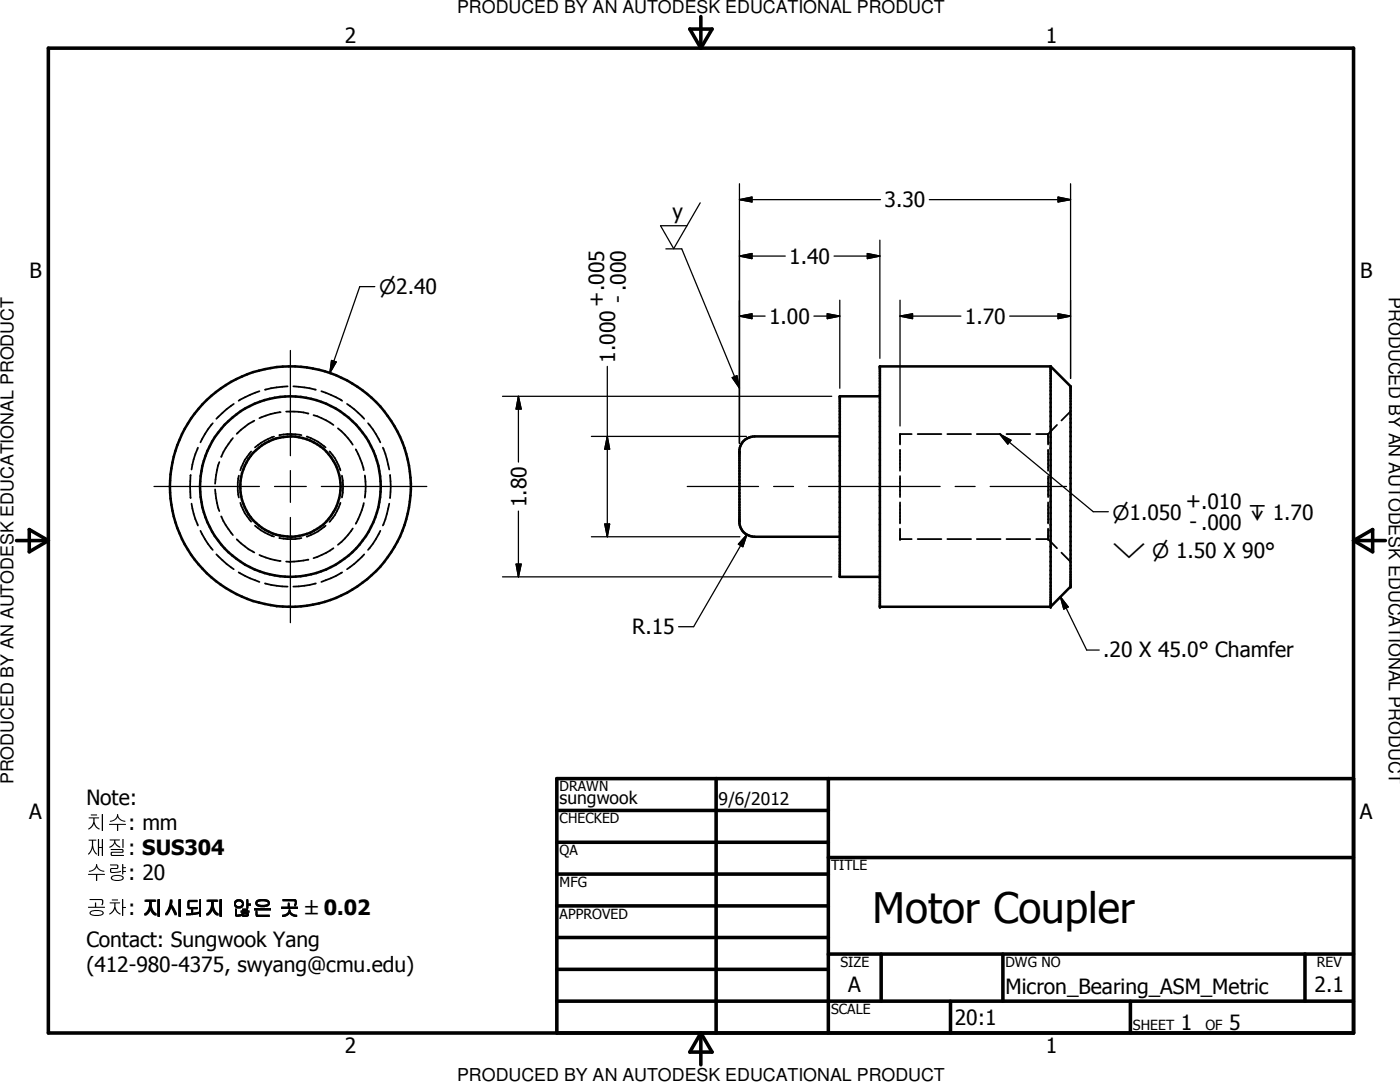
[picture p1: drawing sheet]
<svg xmlns="http://www.w3.org/2000/svg" width="279mm" height="216mm" viewBox="0 0 279 216" stroke-linecap="round" stroke-linejoin="round" font-family="sans-serif">
<g fill="none" stroke="#000" stroke-width=".35">
<path d="M51.8 78.1l-1.9 .7-2.3 1.2M57.4 77.1l-2.2 .2-2.3 .5M58.5 77.1l2.2 .2 2.3 .5M64.1 78.1l2.9 1.1 1.3 .8M38.1 94.8l-.2 2.3 .2 2.3M39.5 89.3l-.1 .3a14.6 14.6 0 0 0-1.2 4.1M42.5 84.5l-1 1.2-1.5 2.6M42.9 97.7l.4 2.7 .5 1.6M43.8 92.2l-.5 1.6-.4 2.7M46.5 87.4l-1.5 2-.8 1.8M46.7 80.6l-1.5 1.1-2 1.9M47.7 94.9a9.9 9.9 0 0 0 0 4.4"/>
<path d="M50.1 90.1a9.2 9.2 0 0 0-2.1 3.8M50.8 83.9a11.5 11.5 0 0 0-3.6 2.7M54.7 87.1l-1.9 .8-1.9 1.4M55.8 86.8l1.6-.2 2.8 .2M56 82.3l-2 .3-2.2 .8M57.1 82.1a14.4 14.4 0 0 1 4.5 .4M61.2 87.1h.1a11.8 11.8 0 0 1 3.7 2.2M62.6 82.8l2.5 1.1 1.4 .9M65.7 90.1l1.1 1.3 1.1 2.5M67.4 85.5l1.4 1.2 1.6 2M68.2 94.9l.3 1.8-.3 2.6M69.3 80.6l1.4 1.1 2 1.9"/>
<path d="M71 89.7l.9 1.8 .7 2.3M72.8 94.9l.2 2.2-.2 2.2M73.4 84.5l1 1.2 1.5 2.6M76.4 89.3l.5 1.3 .8 3.1M77.9 94.8l.1 2.3-.1 2.2M77.9 99.3v.1M179.6 89.7v4.2M179.6 95v4.2M181.9 86.6h-2.3v2.1M183.1 86.6h4.8M189.1 86.6h4.7M194.9 86.6h4.8"/>
<path d="M200.9 86.6h4.7M206.8 86.6h2.4M209.2 86.6v2.1M209.2 89.7v4.2M209.2 95v4.2M210.9 84.8l-1.7 1.8M213.7 82.1l-1.9 1.8M38.2 100.5a15.9 15.9 0 0 0 1.3 4.4M40 105.9l1.5 2.6 1 1.2M43.2 110.6l2 1.9 1.5 1.1M44.2 103l.8 1.8 1.5 2M47.2 107.6a13.7 13.7 0 0 0 3.6 2.6"/>
<path d="M47.6 114.2l2.3 1.2 1.9 .7M48 100.3a9.2 9.2 0 0 0 2.1 3.8M50.9 104.9l1.9 1.4 1.9 .8M51.8 110.7l2.2 .8 2 .4M52.9 116.4l2.3 .5 2.2 .2M55.8 107.4a10.5 10.5 0 0 0 4.4 0M61.6 111.7l-2.9 .4h-1.6M63 116.4l-2.3 .5-2.2 .2M65 104.9a10.8 10.8 0 0 1-3.8 2.2M66.5 109.4l-1.4 .9-2.5 1.1M67.9 100.3l-1.1 2.4-1.1 1.4M68.3 114.2l-1.3 .7-2.9 1.2"/>
<path d="M70.4 105.5l-1.6 1.9-1.4 1.3M72.6 100.4l-.7 2.3-.9 1.8M72.7 110.6l-2 1.9-1.4 1.1M75.9 105.9l-1.5 2.6-1 1.2M77.7 100.5l-.8 3.1-.5 1.3M179.6 105.5v2.1h2.3M179.6 100.2v4.2M183.1 107.6h4.8M189.1 107.6h4.7M194.9 107.6h4.8M200.9 107.6h4.7M206.8 107.6h2.4"/>
<path d="M209.2 100.2v4.2M209.2 105.5v2.1M209.2 107.6l1.7 1.8M211.8 110.3l1.9 1.8"/>
</g>
<g fill="none" stroke="#000" stroke-width=".51">
<path d="M175.6 79.1h-8v36h8M209.7 73.1h-34.1v48h34.1M209.7 73.1v48M209.7 73.1l4 4v40l-4 4M167.6 87.1h-17a3 3 0 0 0-3 2.6v14.8a3 3 0 0 0 3 2.6h17"/>
<circle cx="57.9" cy="97.1" r="24"/>
<circle cx="57.9" cy="97.1" r="18"/>
<circle cx="58" cy="97.1" r="10"/>
</g>
<g fill="#000">
<circle cx="175.6" cy="73.1" r=".25"/>
<circle cx="209.7" cy="73.1" r=".25"/>
<circle cx="179.6" cy="86.6" r=".18"/>
<circle cx="209.2" cy="86.6" r=".18"/>
<circle cx="179.6" cy="107.6" r=".18"/>
<circle cx="209.2" cy="107.6" r=".18"/>
<circle cx="213.7" cy="117.1" r=".25"/>
<circle cx="175.6" cy="121.1" r=".25"/>
<circle cx="209.7" cy="121.1" r=".25"/>
</g>
<g fill="none" stroke="#000" stroke-width=".71">
<path d="M9.7 9.6h260.4v196.5h-260.4zM137.7 5.8h4.4l-2.2 3.8zM139.9 3.3v6.3M3.3 107.9h6.4M5.8 105.7l3.9 2.2-3.9 2.2zM270.1 107.9h6.4M270.1 107.9l3.8-2.2v4.4zM142.9 155.4v50.7M165.3 155.4v50.7M270.1 155.4h-159v50.7M111.1 161.7h54.2M111.1 168.1h54.2"/>
<path d="M111.1 174.4h54.2M165.3 171.1h104.8M111.1 180.8h54.2M111.1 187.1h54.2M111.1 193.4h54.2M111.1 199.8h159M165.3 190.4h104.8M175.9 190.4v9.4M189.7 199.8v6.3M200.2 190.4v9.4M225.6 199.8v6.3M260.4 190.4v9.4"/>
<path d="M139.9 206.1v6.4M139.9 206.1l2.2 3.8h-4.4z"/>
</g>
<g fill="none" stroke="#000" stroke-width=".25">
<path d="M147.6 39.8l2.5-.5v1zM147.6 39.8h28.1M147.6 36.7v51.8M185.5 39.8h28.2M211.2 39.3l2.5 .5-2.5 .5zM213.7 36.7v38.8M74.8 57.2h-3l-6 17.2M132.9 49.7h3.2l11.5 27.7M139.7 40.5l-5.2 9.1-2.7-4.6h5.3M147.6 51.1l2.5-.5v1zM147.6 51.1h9.1M166.5 51.1h9.1"/>
<path d="M167.6 59.9v17.6M173.1 50.6l2.5 .5-2.5 .5zM175.6 47.9v23.6M179.6 59.9v25.1M58 69.9v21M66.2 71.9l.9 .3-1.3 2.2zM100.3 79.1h65.7M103.5 79.1l.5 2.5h-1zM103.5 79.1v13.1M121.2 73.1v34M146.1 75.4l1-.4 .5 2.4zM147.6 63.1l2.5-.5v1z"/>
<path d="M147.6 63.1h5.1M162.4 63.1h5.2M165.1 62.6l2.5 .5-2.5 .5zM179.6 63.1l2.5-.5v1zM179.6 63.1h12.2M201.5 63.1h12.2M211.2 62.6l2.5 .5-2.5 .5zM30.7 97.1h21.1M54.8 97.1h6.3M58 93.9v6.3M64.1 97.1h21.1M118 87.1h31"/>
<path d="M121.2 87.1l.5 2.5h-1zM137.2 97.1h14.2M154.4 97.1h4M161.4 97.1h26.2M190.6 97.1h4M197.6 97.1h15.3M199.5 86.6l2.3 1.2-.7 .8zM199.5 86.6l18.7 15.5h3M58 103.3v20.9M100.3 115.1h65.7M103 112.6h1l-.5 2.5zM103.5 102v13.1"/>
<path d="M118 107.1h29.7M120.7 104.6h1l-.5 2.5zM149.1 106.7l-.8 2.4-.9-.5zM149.1 106.7l-10.7 18.4h-3M211.6 119.1l1.6 2-.9 .4zM211.6 119.1l5.3 10.6h2.5"/>
</g>
<g fill="#000">
<path d="M147.6 39.8l2.5-.5v1zM147.6 51.1l2.5-.5v1zM173.1 50.6l2.5 .5-2.5 .5zM211.2 39.3l2.5 .5-2.5 .5zM66.2 71.9l.9 .3-1.3 2.2zM146.1 75.4l1-.4 .5 2.4zM147.6 63.1l2.5-.5v1zM165.1 62.6l2.5 .5-2.5 .5zM179.6 63.1l2.5-.5v1zM211.2 62.6l2.5 .5-2.5 .5zM103.5 79.1l.5 2.5h-1zM121.2 87.1l.5 2.5h-1z"/>
<path d="M199.5 86.6l2.3 1.2-.7 .8zM103 112.6h1l-.5 2.5zM120.7 104.6h1l-.5 2.5zM149.1 106.7l-.8 2.4-.9-.5zM211.6 119.1l1.6 2-.9 .4z"/>
</g>
<text font-size="8.4" x="174.2" y="184.1">Motor Coupler</text>
<g font-size="4.2">
<text x="68.8" y="8.7">2</text>
<text x="208.7" y="8.7">1</text>
<text x="176.5" y="41.4">3.30</text>
<text x="134.2" y="43.6">y</text>
<text x="157.5" y="52.7">1.40</text>
<text x="5.9" y="55.5">B</text>
<text x="271.4" y="55.5">B</text>
<text x="120.4" y="61.2" transform="rotate(-90 120.4 61.2)">+.005</text>
<text x="124.7" y="60.4" transform="rotate(-90 124.7 60.4)">- .000</text>
<text x="153.5" y="64.7">1.00</text>
<text x="192.6" y="64.7">1.70</text>
<text x="122.8" y="72.3" transform="rotate(-90 122.8 72.3)">1.000</text>
<text x="105.1" y="101.2" transform="rotate(-90 105.1 101.2)">1.80</text>
<text x="236.6" y="101.4">+.010</text>
<text x="237.4" y="105.6">- .000</text>
<text x="126.2" y="126.6">R.15</text>
<text x="220.2" y="131.2">.20 X 45.0° Chamfer</text>
<text x="17.2" y="160.6">Note:</text>
<text x="5.8" y="163.4">A</text>
<text x="17.2" y="165.6">치수: mm</text>
<text x="271.4" y="163.4">A</text>
<text x="17.2" y="170.6">재질: SUS304</text>
<text x="17.2" y="175.6">수량: 20</text>
<text x="17.2" y="182.6">공차: 지시되지 않은 곳 ±0.02</text>
<text x="17.2" y="188.9">Contact: Sungwook Yang</text>
<text x="17.2" y="193.9">(412-980-4375, swyang@cmu.edu)</text>
<text x="169.3" y="197.9">A</text>
<text x="262.3" y="197.9">2.1</text>
<text x="200.7" y="198.4">Micron_Bearing_ASM_Metric</text>
<text x="190.5" y="204.5">20:1</text>
<text x="235.7" y="205.6">1</text>
<text x="245.3" y="205.6">5</text>
<text x="68.8" y="210.2">2</text>
<text x="208.7" y="210.2">1</text>
</g>
<g font-size="4">
<text x="75.6" y="58.7">⌀2.40</text>
<text x="222" y="103.7">⌀1.050</text>
<text x="249.2" y="103.7">↧ 1.70</text>
<text x="222" y="111.3">⌵ ⌀ 1.50 X 90°</text>
</g>
<g font-size="3.5">
<text x="91.2" y="2.6">PRODUCED BY AN AUTODESK EDUCATIONAL PRODUCT</text>
<text x="277.2" y="59.4" transform="rotate(90 277.2 59.4)">PRODUCED BY AN AUTODESK EDUCATIONAL PRODUCT</text>
<text x="2.7" y="156.5" transform="rotate(-90 2.7 156.5)">PRODUCED BY AN AUTODESK EDUCATIONAL PRODUCT</text>
<text x="111.7" y="160.5">sungwook</text>
<text x="143.4" y="160.7">9/6/2012</text>
<text x="91.2" y="215.8">PRODUCED BY AN AUTODESK EDUCATIONAL PRODUCT</text>
</g>
<g font-size="2.8">
<text x="111.7" y="157.9">DRAWN</text>
<text x="111.7" y="164.3">CHECKED</text>
<text x="111.7" y="170.6">QA</text>
<text x="165.9" y="173.7">TITLE</text>
<text x="111.7" y="177">MFG</text>
<text x="111.7" y="183.3">APPROVED</text>
<text x="167.7" y="193">SIZE</text>
<text x="200.7" y="193">DWG NO</text>
<text x="262.8" y="192.9">REV</text>
<text x="165.9" y="202.4">SCALE</text>
<text x="226.1" y="205.6">SHEET</text>
<text x="240.6" y="205.6">OF</text>
</g>
</svg>
